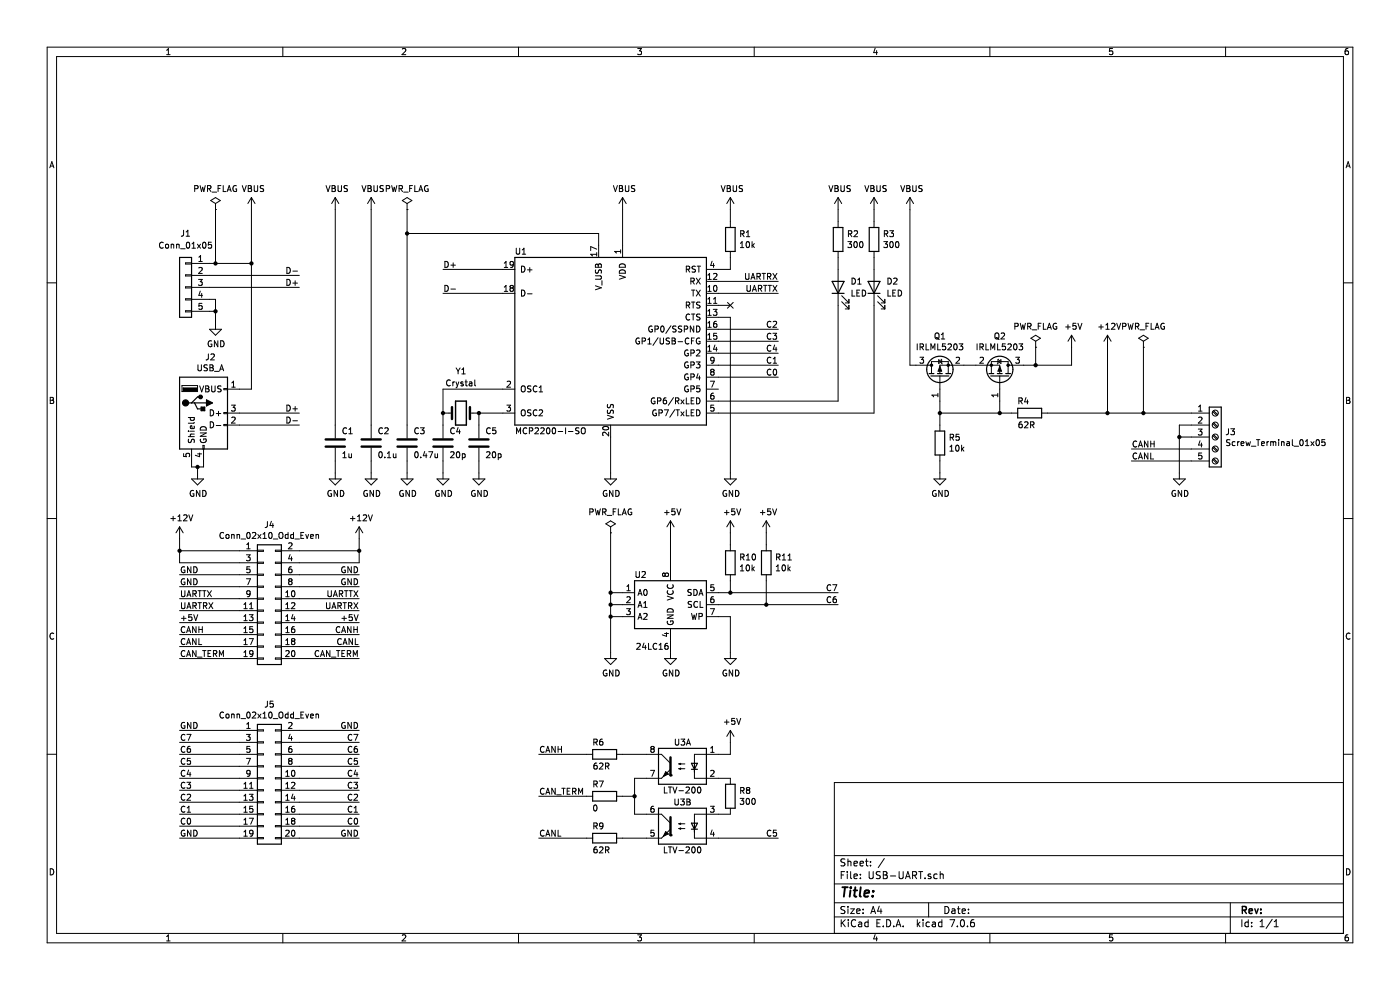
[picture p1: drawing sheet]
EESchema Schematic File Version 4
EELAYER 30 0
EELAYER END
$Descr A4 11693 8268
encoding utf-8
Sheet 1 1
Title ""
Date ""
Rev ""
Comp ""
Comment1 ""
Comment2 ""
Comment3 ""
Comment4 ""
$EndDescr
$Comp
L Interface_USB:MCP2200-I-SO U1
U 1 1
P 5100 2850
F 0 "U1" H 5850 3600 50  0000 C CNN
F 1 "MCP2200-I-SO" H 5600 2100 50  0000 C CNN
F 2 "Package_SO:SOIC-20W_7.5x12.8mm_P1.27mm" H 5100 1700 50  0001 C CNN
F 3 "http://ww1.microchip.com/downloads/en/DeviceDoc/200022228D.pdf" H 5100 1850 50  0001 C CNN
	1    5100 2850
	-1   0    0    -1  
$EndComp
$Comp
L Connector:USB_A J2
U 1 1
P 1700 3450
F 0 "J2" H 1757 3917 50  0000 C CNN
F 1 "USB_A" H 1757 3826 50  0000 C CNN
F 2 "USR:USB_A_Integrated" H 1850 3400 50  0001 C CNN
F 3 " ~" H 1850 3400 50  0001 C CNN
	1    1700 3450
	1    0    0    -1  
$EndComp
$Comp
L Connector_Generic:Conn_02x10_Odd_Even J4
U 1 1
P 2200 5000
F 0 "J4" H 2250 5617 50  0000 C CNN
F 1 "Conn_02x10_Odd_Even" H 2250 5526 50  0000 C CNN
F 2 "Connector_PinSocket_2.54mm:PinSocket_2x10_P2.54mm_Vertical" H 2200 5000 50  0001 C CNN
F 3 "~" H 2200 5000 50  0001 C CNN
	1    2200 5000
	1    0    0    -1  
$EndComp
$Comp
L Connector_Generic:Conn_02x10_Odd_Even J5
U 1 1
P 2200 6500
F 0 "J5" H 2250 7117 50  0000 C CNN
F 1 "Conn_02x10_Odd_Even" H 2250 7026 50  0000 C CNN
F 2 "Connector_PinSocket_2.54mm:PinSocket_2x10_P2.54mm_Vertical" H 2200 6500 50  0001 C CNN
F 3 "~" H 2200 6500 50  0001 C CNN
	1    2200 6500
	1    0    0    -1  
$EndComp
$Comp
L power:GND #PWR018
U 1 1
P 5100 3950
F 0 "#PWR018" H 5100 3700 50  0001 C CNN
F 1 "GND" H 5105 3777 50  0000 C CNN
F 2 "" H 5100 3950 50  0001 C CNN
F 3 "" H 5100 3950 50  0001 C CNN
	1    5100 3950
	1    0    0    -1  
$EndComp
$Comp
L power:+5V #PWR024
U 1 1
P 5600 4450
F 0 "#PWR024" H 5600 4300 50  0001 C CNN
F 1 "+5V" H 5615 4623 50  0000 C CNN
F 2 "" H 5600 4450 50  0001 C CNN
F 3 "" H 5600 4450 50  0001 C CNN
	1    5600 4450
	1    0    0    -1  
$EndComp
$Comp
L power:+12V #PWR011
U 1 1
P 9250 2900
F 0 "#PWR011" H 9250 2750 50  0001 C CNN
F 1 "+12V" H 9265 3073 50  0000 C CNN
F 2 "" H 9250 2900 50  0001 C CNN
F 3 "" H 9250 2900 50  0001 C CNN
	1    9250 2900
	1    0    0    -1  
$EndComp
$Comp
L Memory_EEPROM:24LC16 U2
U 1 1
P 5600 5050
F 0 "U2" H 5350 5300 50  0000 C CNN
F 1 "24LC16" H 5450 4700 50  0000 C CNN
F 2 "Package_SO:SOIC-8_3.9x4.9mm_P1.27mm" H 5600 5050 50  0001 C CNN
F 3 "http://ww1.microchip.com/downloads/en/DeviceDoc/21703d.pdf" H 5600 5050 50  0001 C CNN
	1    5600 5050
	1    0    0    -1  
$EndComp
$Comp
L power:GND #PWR012
U 1 1
P 1650 3950
F 0 "#PWR012" H 1650 3700 50  0001 C CNN
F 1 "GND" H 1655 3777 50  0000 C CNN
F 2 "" H 1650 3950 50  0001 C CNN
F 3 "" H 1650 3950 50  0001 C CNN
	1    1650 3950
	1    0    0    -1  
$EndComp
Wire Wire Line
	1700 3850 1700 3900
Wire Wire Line
	1700 3900 1650 3900
Wire Wire Line
	1600 3900 1600 3850
Wire Wire Line
	1650 3950 1650 3900
Connection ~ 1650 3900
Wire Wire Line
	1650 3900 1600 3900
Wire Wire Line
	5100 3950 5100 3650
Wire Wire Line
	2000 3550 2500 3550
Wire Wire Line
	2000 3450 2500 3450
Wire Wire Line
	2000 3250 2100 3250
$Comp
L Connector_Generic:Conn_01x05 J1
U 1 1
P 1550 2400
F 0 "J1" H 1550 2850 50  0000 C CNN
F 1 "Conn_01x05" H 1550 2750 50  0000 C CNN
F 2 "Connector_PinHeader_2.54mm:PinHeader_1x05_P2.54mm_Vertical" H 1550 2400 50  0001 C CNN
F 3 "~" H 1550 2400 50  0001 C CNN
	1    1550 2400
	-1   0    0    -1  
$EndComp
Wire Wire Line
	2000 6100 1500 6100
Wire Wire Line
	2000 6200 1500 6200
Wire Wire Line
	2000 6300 1500 6300
Wire Wire Line
	2000 6400 1500 6400
Wire Wire Line
	2000 6500 1500 6500
Wire Wire Line
	2000 6600 1500 6600
Wire Wire Line
	2000 6700 1500 6700
Wire Wire Line
	2000 6800 1500 6800
Wire Wire Line
	2000 6900 1500 6900
Wire Wire Line
	2000 7000 1500 7000
Text Label 1500 6100 0    50   ~ 0
GND
Text Label 1500 6200 0    50   ~ 0
C7
Text Label 1500 6300 0    50   ~ 0
C6
Text Label 1500 6400 0    50   ~ 0
C5
Text Label 1500 6500 0    50   ~ 0
C4
Text Label 1500 6600 0    50   ~ 0
C3
Text Label 1500 6700 0    50   ~ 0
C2
Text Label 1500 6800 0    50   ~ 0
C1
Text Label 1500 6900 0    50   ~ 0
C0
Text Label 1500 7000 0    50   ~ 0
GND
Wire Wire Line
	2500 6100 3000 6100
Wire Wire Line
	2500 6200 3000 6200
Wire Wire Line
	2500 6300 3000 6300
Wire Wire Line
	2500 6400 3000 6400
Wire Wire Line
	2500 6500 3000 6500
Wire Wire Line
	2500 6600 3000 6600
Wire Wire Line
	2500 6700 3000 6700
Wire Wire Line
	2500 6800 3000 6800
Wire Wire Line
	2500 6900 3000 6900
Wire Wire Line
	2500 7000 3000 7000
Text Label 3000 6100 2    50   ~ 0
GND
Text Label 3000 6200 2    50   ~ 0
C7
Text Label 3000 6300 2    50   ~ 0
C6
Text Label 3000 6400 2    50   ~ 0
C5
Text Label 3000 6500 2    50   ~ 0
C4
Text Label 3000 6600 2    50   ~ 0
C3
Text Label 3000 6700 2    50   ~ 0
C2
Text Label 3000 6800 2    50   ~ 0
C1
Text Label 3000 6900 2    50   ~ 0
C0
Text Label 3000 7000 2    50   ~ 0
GND
Wire Wire Line
	2000 4600 1500 4600
Wire Wire Line
	2000 4700 1500 4700
Wire Wire Line
	2000 4800 1500 4800
Wire Wire Line
	2000 4900 1500 4900
Wire Wire Line
	2000 5000 1500 5000
Wire Wire Line
	2000 5100 1500 5100
Wire Wire Line
	2000 5200 1500 5200
Wire Wire Line
	2000 5300 1500 5300
Wire Wire Line
	2000 5400 1500 5400
Wire Wire Line
	2000 5500 1500 5500
Text Label 1500 4800 0    50   ~ 0
GND
Text Label 1500 5000 0    50   ~ 0
UARTTX
Text Label 1500 5100 0    50   ~ 0
UARTRX
Text Label 1500 5200 0    50   ~ 0
+5V
Text Label 1500 5300 0    50   ~ 0
CANH
Text Label 1500 5400 0    50   ~ 0
CANL
Text Label 1500 5500 0    50   ~ 0
CAN_TERM
Wire Wire Line
	1500 4700 1500 4600
Connection ~ 1500 4600
Wire Wire Line
	1500 4600 1500 4500
Text Label 1500 4900 0    50   ~ 0
GND
Wire Wire Line
	6000 4950 6100 4950
Wire Wire Line
	6000 5050 6400 5050
Text Label 7000 4950 2    50   ~ 0
C7
Text Label 7000 5050 2    50   ~ 0
C6
Wire Wire Line
	2500 4600 3000 4600
Wire Wire Line
	2500 4700 3000 4700
Wire Wire Line
	2500 4800 3000 4800
Wire Wire Line
	2500 4900 3000 4900
Wire Wire Line
	2500 5000 3000 5000
Wire Wire Line
	2500 5100 3000 5100
Wire Wire Line
	2500 5200 3000 5200
Wire Wire Line
	2500 5300 3000 5300
Wire Wire Line
	2500 5400 3000 5400
Wire Wire Line
	2500 5500 3000 5500
Text Label 3000 4800 2    50   ~ 0
GND
Text Label 3000 5000 2    50   ~ 0
UARTTX
Text Label 3000 5100 2    50   ~ 0
UARTRX
Text Label 3000 5200 2    50   ~ 0
+5V
Text Label 3000 5300 2    50   ~ 0
CANH
Text Label 3000 5400 2    50   ~ 0
CANL
Text Label 3000 5500 2    50   ~ 0
CAN_TERM
Wire Wire Line
	3000 4700 3000 4600
Connection ~ 3000 4600
Wire Wire Line
	3000 4600 3000 4500
Text Label 3000 4900 2    50   ~ 0
GND
$Comp
L power:GND #PWR026
U 1 1
P 5600 5450
F 0 "#PWR026" H 5600 5200 50  0001 C CNN
F 1 "GND" H 5605 5277 50  0000 C CNN
F 2 "" H 5600 5450 50  0001 C CNN
F 3 "" H 5600 5450 50  0001 C CNN
	1    5600 5450
	1    0    0    -1  
$EndComp
Wire Wire Line
	5600 5350 5600 5450
Wire Wire Line
	5200 4950 5100 4950
Wire Wire Line
	5100 4950 5100 5050
Wire Wire Line
	5100 5050 5200 5050
Connection ~ 5100 5050
Wire Wire Line
	5100 5050 5100 5150
Wire Wire Line
	5200 5150 5100 5150
Connection ~ 5100 5150
Wire Wire Line
	5100 5150 5100 5450
$Comp
L power:GND #PWR025
U 1 1
P 5100 5450
F 0 "#PWR025" H 5100 5200 50  0001 C CNN
F 1 "GND" H 5105 5277 50  0000 C CNN
F 2 "" H 5100 5450 50  0001 C CNN
F 3 "" H 5100 5450 50  0001 C CNN
	1    5100 5450
	1    0    0    -1  
$EndComp
$Comp
L power:GND #PWR027
U 1 1
P 6100 5450
F 0 "#PWR027" H 6100 5200 50  0001 C CNN
F 1 "GND" H 6105 5277 50  0000 C CNN
F 2 "" H 6100 5450 50  0001 C CNN
F 3 "" H 6100 5450 50  0001 C CNN
	1    6100 5450
	1    0    0    -1  
$EndComp
Wire Wire Line
	6100 5450 6100 5150
Wire Wire Line
	6100 5150 6000 5150
Wire Wire Line
	5600 4450 5600 4750
Wire Wire Line
	6000 2350 6500 2350
Text Label 6500 2350 2    50   ~ 0
UARTRX
Wire Wire Line
	6000 2450 6500 2450
Text Label 6500 2450 2    50   ~ 0
UARTTX
Wire Wire Line
	6000 2750 6500 2750
Text Label 6500 3150 2    50   ~ 0
C0
Wire Wire Line
	6000 2850 6500 2850
Text Label 6500 3050 2    50   ~ 0
C1
Wire Wire Line
	6000 2950 6500 2950
Text Label 6500 2750 2    50   ~ 0
C2
Wire Wire Line
	6000 3150 6500 3150
Wire Wire Line
	6000 3050 6500 3050
Text Label 6500 2950 2    50   ~ 0
C4
Text Label 6500 2850 2    50   ~ 0
C3
Wire Wire Line
	1750 2600 1800 2600
Wire Wire Line
	1750 2500 1800 2500
Wire Wire Line
	1750 2400 2500 2400
Wire Wire Line
	1750 2300 2500 2300
Wire Wire Line
	1750 2200 1800 2200
Wire Wire Line
	1800 2500 1800 2600
Connection ~ 1800 2600
Wire Wire Line
	1800 2600 1800 2700
$Comp
L power:GND #PWR09
U 1 1
P 1800 2700
F 0 "#PWR09" H 1800 2450 50  0001 C CNN
F 1 "GND" H 1805 2527 50  0000 C CNN
F 2 "" H 1800 2700 50  0001 C CNN
F 3 "" H 1800 2700 50  0001 C CNN
	1    1800 2700
	1    0    0    -1  
$EndComp
$Comp
L Device:R R6
U 1 1
P 5050 6300
F 0 "R6" V 5150 6300 50  0000 L CNN
F 1 "62R" V 4950 6250 50  0000 L CNN
F 2 "Resistor_SMD:R_0603_1608Metric" V 4980 6300 50  0001 C CNN
F 3 "~" H 5050 6300 50  0001 C CNN
	1    5050 6300
	0    -1   -1   0   
$EndComp
$Comp
L Device:C C5
U 1 1
P 4000 3700
F 0 "C5" H 4050 3800 50  0000 L CNN
F 1 "20p" H 4050 3600 50  0000 L CNN
F 2 "Capacitor_SMD:C_0603_1608Metric" H 4038 3550 50  0001 C CNN
F 3 "~" H 4000 3700 50  0001 C CNN
	1    4000 3700
	1    0    0    -1  
$EndComp
$Comp
L Device:C C2
U 1 1
P 3100 3700
F 0 "C2" H 3150 3800 50  0000 L CNN
F 1 "0.1u" H 3150 3600 50  0000 L CNN
F 2 "Capacitor_SMD:C_0603_1608Metric" H 3138 3550 50  0001 C CNN
F 3 "~" H 3100 3700 50  0001 C CNN
	1    3100 3700
	1    0    0    -1  
$EndComp
$Comp
L Device:C C4
U 1 1
P 3700 3700
F 0 "C4" H 3750 3800 50  0000 L CNN
F 1 "20p" H 3750 3600 50  0000 L CNN
F 2 "Capacitor_SMD:C_0603_1608Metric" H 3738 3550 50  0001 C CNN
F 3 "~" H 3700 3700 50  0001 C CNN
	1    3700 3700
	1    0    0    -1  
$EndComp
Wire Wire Line
	3700 2450 4200 2450
Wire Wire Line
	3700 2250 4200 2250
Wire Wire Line
	2100 1750 2100 2200
Connection ~ 2100 2200
Wire Wire Line
	2100 2200 2100 3250
Wire Wire Line
	5000 2050 5000 1950
Wire Wire Line
	5200 2050 5200 1750
Wire Wire Line
	5300 6650 5200 6650
Wire Wire Line
	4900 6300 4500 6300
Wire Wire Line
	4900 7000 4500 7000
Wire Wire Line
	5400 6500 5300 6500
Wire Wire Line
	5300 6800 5400 6800
Wire Wire Line
	5400 6300 5200 6300
Wire Wire Line
	5400 7000 5200 7000
Wire Wire Line
	6000 6300 6100 6300
Wire Wire Line
	6000 7000 6500 7000
Wire Wire Line
	6000 6500 6100 6500
Wire Wire Line
	6100 6800 6000 6800
$Comp
L Device:R R9
U 1 1
P 5050 7000
F 0 "R9" V 5150 7000 50  0000 L CNN
F 1 "62R" V 4950 6950 50  0000 L CNN
F 2 "Resistor_SMD:R_0603_1608Metric" V 4980 7000 50  0001 C CNN
F 3 "~" H 5050 7000 50  0001 C CNN
	1    5050 7000
	0    -1   -1   0   
$EndComp
$Comp
L Device:R R7
U 1 1
P 5050 6650
F 0 "R7" V 5150 6650 50  0000 L CNN
F 1 "0" V 4950 6700 50  0000 L CNN
F 2 "Resistor_SMD:R_0603_1608Metric" V 4980 6650 50  0001 C CNN
F 3 "~" H 5050 6650 50  0001 C CNN
	1    5050 6650
	0    -1   -1   0   
$EndComp
Wire Wire Line
	4900 6650 4500 6650
Connection ~ 5300 6650
Wire Wire Line
	5300 6650 5300 6800
Wire Wire Line
	5300 6500 5300 6650
$Comp
L Device:R R8
U 1 1
P 6100 6650
F 0 "R8" H 6170 6696 50  0000 L CNN
F 1 "300" H 6170 6605 50  0000 L CNN
F 2 "Resistor_SMD:R_0603_1608Metric" V 6030 6650 50  0001 C CNN
F 3 "~" H 6100 6650 50  0001 C CNN
	1    6100 6650
	1    0    0    -1  
$EndComp
Text Label 6500 7000 2    50   ~ 0
C5
Text Label 4500 6300 0    50   ~ 0
CANH
Text Label 4500 7000 0    50   ~ 0
CANL
Text Label 4500 6650 0    50   ~ 0
CAN_TERM
$Comp
L Isolator1:LTV-200 U3
U 1 1
P 5700 6400
F 0 "U3" H 5700 6600 50  0000 C CNN
F 1 "LTV-200" H 5700 6200 50  0000 C CNN
F 2 "Package_SO:SOIC-8_3.9x4.9mm_P1.27mm" H 5700 6100 50  0001 C CNN
F 3 "" H 4900 6950 50  0001 C CNN
	1    5700 6400
	-1   0    0    -1  
$EndComp
$Comp
L Isolator1:LTV-200 U3
U 2 1
P 5700 6900
F 0 "U3" H 5700 7100 50  0000 C CNN
F 1 "LTV-200" H 5700 6700 50  0000 C CNN
F 2 "Package_SO:SOIC-8_3.9x4.9mm_P1.27mm" H 5700 6600 50  0001 C CNN
F 3 "" H 4900 7450 50  0001 C CNN
	2    5700 6900
	-1   0    0    -1  
$EndComp
$Comp
L Connector:Screw_Terminal_01x05 J3
U 1 1
P 10150 3650
F 0 "J3" H 10230 3692 50  0000 L CNN
F 1 "Screw_Terminal_01x05" H 10230 3601 50  0000 L CNN
F 2 "TerminalBlock:TerminalBlock_bornier-5_P5.08mm" H 10150 3650 50  0001 C CNN
F 3 "~" H 10150 3650 50  0001 C CNN
	1    10150 3650
	1    0    0    -1  
$EndComp
$Comp
L Device:Crystal Y1
U 1 1
P 3850 3450
F 0 "Y1" H 3850 3800 50  0000 C CNN
F 1 "Crystal" H 3850 3700 50  0000 C CNN
F 2 "Crystal:Crystal_HC49-U_Vertical" H 3850 3450 50  0001 C CNN
F 3 "~" H 3850 3450 50  0001 C CNN
	1    3850 3450
	1    0    0    -1  
$EndComp
Wire Wire Line
	4000 3550 4000 3450
Connection ~ 4000 3450
Wire Wire Line
	3700 3250 3700 3450
Connection ~ 3700 3450
Wire Wire Line
	3700 3450 3700 3550
$Comp
L power:GND #PWR017
U 1 1
P 4000 3950
F 0 "#PWR017" H 4000 3700 50  0001 C CNN
F 1 "GND" H 4005 3777 50  0000 C CNN
F 2 "" H 4000 3950 50  0001 C CNN
F 3 "" H 4000 3950 50  0001 C CNN
	1    4000 3950
	1    0    0    -1  
$EndComp
$Comp
L power:GND #PWR016
U 1 1
P 3700 3950
F 0 "#PWR016" H 3700 3700 50  0001 C CNN
F 1 "GND" H 3705 3777 50  0000 C CNN
F 2 "" H 3700 3950 50  0001 C CNN
F 3 "" H 3700 3950 50  0001 C CNN
	1    3700 3950
	1    0    0    -1  
$EndComp
Wire Wire Line
	4000 3950 4000 3850
Wire Wire Line
	3700 3950 3700 3850
Wire Wire Line
	9950 3750 9450 3750
Text Label 9450 3750 0    50   ~ 0
CANH
Wire Wire Line
	9950 3850 9450 3850
Text Label 9450 3850 0    50   ~ 0
CANL
Wire Wire Line
	9950 3550 9850 3550
Wire Wire Line
	9850 3550 9850 3650
Wire Wire Line
	9950 3650 9850 3650
$Comp
L power:GND #PWR021
U 1 1
P 9850 3950
F 0 "#PWR021" H 9850 3700 50  0001 C CNN
F 1 "GND" H 9855 3777 50  0000 C CNN
F 2 "" H 9850 3950 50  0001 C CNN
F 3 "" H 9850 3950 50  0001 C CNN
	1    9850 3950
	1    0    0    -1  
$EndComp
$Comp
L Transistor_FET:IRLML5203 Q1
U 1 1
P 7850 3150
F 0 "Q1" V 8192 3150 50  0000 C CNN
F 1 "IRLML5203" V 8101 3150 50  0000 C CNN
F 2 "Package_TO_SOT_SMD:SOT-23" H 8050 3075 50  0001 L CIN
F 3 "https://www.infineon.com/dgdl/irlml5203pbf.pdf?fileId=5546d462533600a40153566868da261d" H 7850 3150 50  0001 L CNN
	1    7850 3150
	0    -1   -1   0   
$EndComp
$Comp
L Transistor_FET:IRLML5203 Q2
U 1 1
P 8350 3150
F 0 "Q2" V 8692 3150 50  0000 C CNN
F 1 "IRLML5203" V 8601 3150 50  0000 C CNN
F 2 "Package_TO_SOT_SMD:SOT-23" H 8550 3075 50  0001 L CIN
F 3 "https://www.infineon.com/dgdl/irlml5203pbf.pdf?fileId=5546d462533600a40153566868da261d" H 8350 3150 50  0001 L CNN
	1    8350 3150
	0    1    -1   0   
$EndComp
Wire Wire Line
	8050 3050 8150 3050
Wire Wire Line
	7850 3350 7850 3450
Wire Wire Line
	7850 3450 8350 3450
Wire Wire Line
	8350 3450 8350 3350
$Comp
L Device:R R5
U 1 1
P 7850 3700
F 0 "R5" H 7920 3746 50  0000 L CNN
F 1 "10k" H 7920 3655 50  0000 L CNN
F 2 "Resistor_SMD:R_0603_1608Metric" V 7780 3700 50  0001 C CNN
F 3 "~" H 7850 3700 50  0001 C CNN
	1    7850 3700
	1    0    0    -1  
$EndComp
Wire Wire Line
	7850 3550 7850 3450
Connection ~ 7850 3450
$Comp
L power:GND #PWR020
U 1 1
P 7850 3950
F 0 "#PWR020" H 7850 3700 50  0001 C CNN
F 1 "GND" H 7855 3777 50  0000 C CNN
F 2 "" H 7850 3950 50  0001 C CNN
F 3 "" H 7850 3950 50  0001 C CNN
	1    7850 3950
	1    0    0    -1  
$EndComp
Wire Wire Line
	7850 3850 7850 3950
$Comp
L Device:R R4
U 1 1
P 8600 3450
F 0 "R4" V 8700 3450 50  0000 L CNN
F 1 "62R" V 8500 3400 50  0000 L CNN
F 2 "Resistor_SMD:R_0603_1608Metric" V 8530 3450 50  0001 C CNN
F 3 "~" H 8600 3450 50  0001 C CNN
	1    8600 3450
	0    -1   -1   0   
$EndComp
Wire Wire Line
	8450 3450 8350 3450
Connection ~ 8350 3450
Wire Wire Line
	8750 3450 9250 3450
Wire Wire Line
	9550 3450 9550 2900
Wire Wire Line
	9550 3450 9950 3450
Wire Wire Line
	8550 3050 8650 3050
Wire Wire Line
	8650 3050 8650 2900
Wire Wire Line
	7650 3050 7600 3050
Wire Wire Line
	7600 3050 7600 1750
$Comp
L power:+5V #PWR010
U 1 1
P 8950 2900
F 0 "#PWR010" H 8950 2750 50  0001 C CNN
F 1 "+5V" H 8965 3073 50  0000 C CNN
F 2 "" H 8950 2900 50  0001 C CNN
F 3 "" H 8950 2900 50  0001 C CNN
	1    8950 2900
	1    0    0    -1  
$EndComp
$Comp
L power:+12V #PWR022
U 1 1
P 1500 4500
F 0 "#PWR022" H 1500 4350 50  0001 C CNN
F 1 "+12V" H 1515 4673 50  0000 C CNN
F 2 "" H 1500 4500 50  0001 C CNN
F 3 "" H 1500 4500 50  0001 C CNN
	1    1500 4500
	1    0    0    -1  
$EndComp
$Comp
L power:+12V #PWR023
U 1 1
P 3000 4500
F 0 "#PWR023" H 3000 4350 50  0001 C CNN
F 1 "+12V" H 3015 4673 50  0000 C CNN
F 2 "" H 3000 4500 50  0001 C CNN
F 3 "" H 3000 4500 50  0001 C CNN
	1    3000 4500
	1    0    0    -1  
$EndComp
Text Label 2500 2400 2    50   ~ 0
D+
Text Label 3700 2250 0    50   ~ 0
D+
Text Label 2500 3450 2    50   ~ 0
D+
Text Label 3700 2450 0    50   ~ 0
D-
Text Label 2500 2300 2    50   ~ 0
D-
Text Label 2500 3550 2    50   ~ 0
D-
$Comp
L Device:C C1
U 1 1
P 2800 3700
F 0 "C1" H 2850 3800 50  0000 L CNN
F 1 "1u" H 2850 3600 50  0000 L CNN
F 2 "Capacitor_SMD:C_0603_1608Metric" H 2838 3550 50  0001 C CNN
F 3 "~" H 2800 3700 50  0001 C CNN
	1    2800 3700
	1    0    0    -1  
$EndComp
$Comp
L power:VBUS #PWR01
U 1 1
P 2100 1750
F 0 "#PWR01" H 2100 1600 50  0001 C CNN
F 1 "VBUS" H 2115 1923 50  0000 C CNN
F 2 "" H 2100 1750 50  0001 C CNN
F 3 "" H 2100 1750 50  0001 C CNN
	1    2100 1750
	1    0    0    -1  
$EndComp
$Comp
L power:VBUS #PWR04
U 1 1
P 5200 1750
F 0 "#PWR04" H 5200 1600 50  0001 C CNN
F 1 "VBUS" H 5215 1923 50  0000 C CNN
F 2 "" H 5200 1750 50  0001 C CNN
F 3 "" H 5200 1750 50  0001 C CNN
	1    5200 1750
	1    0    0    -1  
$EndComp
$Comp
L power:GND #PWR014
U 1 1
P 3100 3950
F 0 "#PWR014" H 3100 3700 50  0001 C CNN
F 1 "GND" H 3105 3777 50  0000 C CNN
F 2 "" H 3100 3950 50  0001 C CNN
F 3 "" H 3100 3950 50  0001 C CNN
	1    3100 3950
	1    0    0    -1  
$EndComp
$Comp
L power:GND #PWR013
U 1 1
P 2800 3950
F 0 "#PWR013" H 2800 3700 50  0001 C CNN
F 1 "GND" H 2805 3777 50  0000 C CNN
F 2 "" H 2800 3950 50  0001 C CNN
F 3 "" H 2800 3950 50  0001 C CNN
	1    2800 3950
	1    0    0    -1  
$EndComp
Wire Wire Line
	3100 3950 3100 3850
Wire Wire Line
	2800 3950 2800 3850
$Comp
L Device:R R1
U 1 1
P 6100 2000
F 0 "R1" H 6170 2046 50  0000 L CNN
F 1 "10k" H 6170 1955 50  0000 L CNN
F 2 "Resistor_SMD:R_0603_1608Metric" V 6030 2000 50  0001 C CNN
F 3 "~" H 6100 2000 50  0001 C CNN
	1    6100 2000
	1    0    0    -1  
$EndComp
Wire Wire Line
	6000 2250 6100 2250
Wire Wire Line
	6100 2250 6100 2150
$Comp
L power:VBUS #PWR05
U 1 1
P 6100 1750
F 0 "#PWR05" H 6100 1600 50  0001 C CNN
F 1 "VBUS" H 6115 1923 50  0000 C CNN
F 2 "" H 6100 1750 50  0001 C CNN
F 3 "" H 6100 1750 50  0001 C CNN
	1    6100 1750
	1    0    0    -1  
$EndComp
Wire Wire Line
	6100 1850 6100 1750
$Comp
L power:GND #PWR019
U 1 1
P 6100 3950
F 0 "#PWR019" H 6100 3700 50  0001 C CNN
F 1 "GND" H 6105 3777 50  0000 C CNN
F 2 "" H 6100 3950 50  0001 C CNN
F 3 "" H 6100 3950 50  0001 C CNN
	1    6100 3950
	1    0    0    -1  
$EndComp
Wire Wire Line
	6100 2650 6000 2650
Wire Wire Line
	6100 2650 6100 3950
Wire Wire Line
	4200 3250 3700 3250
Wire Wire Line
	4200 3450 4000 3450
$Comp
L Device:C C3
U 1 1
P 3400 3700
F 0 "C3" H 3450 3800 50  0000 L CNN
F 1 "0.47u" H 3450 3600 50  0000 L CNN
F 2 "Capacitor_SMD:C_0603_1608Metric" H 3438 3550 50  0001 C CNN
F 3 "~" H 3400 3700 50  0001 C CNN
	1    3400 3700
	1    0    0    -1  
$EndComp
$Comp
L power:GND #PWR015
U 1 1
P 3400 3950
F 0 "#PWR015" H 3400 3700 50  0001 C CNN
F 1 "GND" H 3405 3777 50  0000 C CNN
F 2 "" H 3400 3950 50  0001 C CNN
F 3 "" H 3400 3950 50  0001 C CNN
	1    3400 3950
	1    0    0    -1  
$EndComp
Wire Wire Line
	3400 3950 3400 3850
Wire Wire Line
	3400 1950 3400 3550
Wire Wire Line
	3400 1950 5000 1950
Wire Wire Line
	3100 3550 3100 1750
Wire Wire Line
	2800 3550 2800 1750
$Comp
L power:VBUS #PWR02
U 1 1
P 2800 1750
F 0 "#PWR02" H 2800 1600 50  0001 C CNN
F 1 "VBUS" H 2815 1923 50  0000 C CNN
F 2 "" H 2800 1750 50  0001 C CNN
F 3 "" H 2800 1750 50  0001 C CNN
	1    2800 1750
	1    0    0    -1  
$EndComp
$Comp
L power:VBUS #PWR03
U 1 1
P 3100 1750
F 0 "#PWR03" H 3100 1600 50  0001 C CNN
F 1 "VBUS" H 3115 1923 50  0000 C CNN
F 2 "" H 3100 1750 50  0001 C CNN
F 3 "" H 3100 1750 50  0001 C CNN
	1    3100 1750
	1    0    0    -1  
$EndComp
$Comp
L power:VBUS #PWR08
U 1 1
P 7600 1750
F 0 "#PWR08" H 7600 1600 50  0001 C CNN
F 1 "VBUS" H 7615 1923 50  0000 C CNN
F 2 "" H 7600 1750 50  0001 C CNN
F 3 "" H 7600 1750 50  0001 C CNN
	1    7600 1750
	1    0    0    -1  
$EndComp
$Comp
L power:PWR_FLAG #FLG0101
U 1 1
P 9550 2900
F 0 "#FLG0101" H 9550 2975 50  0001 C CNN
F 1 "PWR_FLAG" H 9550 3073 50  0000 C CNN
F 2 "" H 9550 2900 50  0001 C CNN
F 3 "~" H 9550 2900 50  0001 C CNN
	1    9550 2900
	1    0    0    -1  
$EndComp
$Comp
L power:PWR_FLAG #FLG0102
U 1 1
P 8650 2900
F 0 "#FLG0102" H 8650 2975 50  0001 C CNN
F 1 "PWR_FLAG" H 8650 3073 50  0000 C CNN
F 2 "" H 8650 2900 50  0001 C CNN
F 3 "~" H 8650 2900 50  0001 C CNN
	1    8650 2900
	1    0    0    -1  
$EndComp
$Comp
L power:PWR_FLAG #FLG0103
U 1 1
P 1800 1750
F 0 "#FLG0103" H 1800 1825 50  0001 C CNN
F 1 "PWR_FLAG" H 1800 1923 50  0000 C CNN
F 2 "" H 1800 1750 50  0001 C CNN
F 3 "~" H 1800 1750 50  0001 C CNN
	1    1800 1750
	1    0    0    -1  
$EndComp
Wire Wire Line
	1800 1750 1800 2200
Connection ~ 1800 2200
Wire Wire Line
	1800 2200 2100 2200
Connection ~ 9550 3450
Wire Wire Line
	9250 2900 9250 3450
Connection ~ 9250 3450
Wire Wire Line
	9250 3450 9550 3450
Wire Wire Line
	8950 2900 8950 3050
Wire Wire Line
	8950 3050 8650 3050
Connection ~ 8650 3050
$Comp
L power:PWR_FLAG #FLG0104
U 1 1
P 3400 1750
F 0 "#FLG0104" H 3400 1825 50  0001 C CNN
F 1 "PWR_FLAG" H 3400 1923 50  0000 C CNN
F 2 "" H 3400 1750 50  0001 C CNN
F 3 "~" H 3400 1750 50  0001 C CNN
	1    3400 1750
	1    0    0    -1  
$EndComp
Wire Wire Line
	3400 1750 3400 1950
Connection ~ 3400 1950
Wire Wire Line
	6000 2550 6100 2550
NoConn ~ 6100 2550
Wire Wire Line
	5100 4950 5100 4450
$Comp
L power:PWR_FLAG #FLG0105
U 1 1
P 5100 4450
F 0 "#FLG0105" H 5100 4525 50  0001 C CNN
F 1 "PWR_FLAG" H 5100 4623 50  0000 C CNN
F 2 "" H 5100 4450 50  0001 C CNN
F 3 "~" H 5100 4450 50  0001 C CNN
	1    5100 4450
	1    0    0    -1  
$EndComp
Connection ~ 5100 4950
$Comp
L power:+5V #PWR0101
U 1 1
P 6100 6200
F 0 "#PWR0101" H 6100 6050 50  0001 C CNN
F 1 "+5V" H 6115 6373 50  0000 C CNN
F 2 "" H 6100 6200 50  0001 C CNN
F 3 "" H 6100 6200 50  0001 C CNN
	1    6100 6200
	1    0    0    -1  
$EndComp
Wire Wire Line
	6100 6300 6100 6200
Connection ~ 9850 3650
Wire Wire Line
	9850 3650 9850 3950
$Comp
L Device:R R2
U 1 1
P 7000 2000
F 0 "R2" H 7070 2046 50  0000 L CNN
F 1 "300" H 7070 1955 50  0000 L CNN
F 2 "Resistor_SMD:R_0603_1608Metric" V 6930 2000 50  0001 C CNN
F 3 "~" H 7000 2000 50  0001 C CNN
	1    7000 2000
	1    0    0    -1  
$EndComp
$Comp
L Device:R R3
U 1 1
P 7300 2000
F 0 "R3" H 7370 2046 50  0000 L CNN
F 1 "300" H 7370 1955 50  0000 L CNN
F 2 "Resistor_SMD:R_0603_1608Metric" V 7230 2000 50  0001 C CNN
F 3 "~" H 7300 2000 50  0001 C CNN
	1    7300 2000
	1    0    0    -1  
$EndComp
$Comp
L power:VBUS #PWR06
U 1 1
P 7000 1750
F 0 "#PWR06" H 7000 1600 50  0001 C CNN
F 1 "VBUS" H 7015 1923 50  0000 C CNN
F 2 "" H 7000 1750 50  0001 C CNN
F 3 "" H 7000 1750 50  0001 C CNN
	1    7000 1750
	1    0    0    -1  
$EndComp
Wire Wire Line
	7000 1850 7000 1750
$Comp
L power:VBUS #PWR07
U 1 1
P 7300 1750
F 0 "#PWR07" H 7300 1600 50  0001 C CNN
F 1 "VBUS" H 7315 1923 50  0000 C CNN
F 2 "" H 7300 1750 50  0001 C CNN
F 3 "" H 7300 1750 50  0001 C CNN
	1    7300 1750
	1    0    0    -1  
$EndComp
Wire Wire Line
	7300 1850 7300 1750
$Comp
L Device:LED D1
U 1 1
P 7000 2400
F 0 "D1" V 7050 2300 50  0000 R CNN
F 1 "LED" V 6950 2300 50  0000 R CNN
F 2 "LED_SMD:LED_0603_1608Metric" H 7000 2400 50  0001 C CNN
F 3 "~" H 7000 2400 50  0001 C CNN
	1    7000 2400
	0    -1   -1   0   
$EndComp
$Comp
L Device:LED D2
U 1 1
P 7300 2400
F 0 "D2" V 7350 2300 50  0000 R CNN
F 1 "LED" V 7250 2300 50  0000 R CNN
F 2 "LED_SMD:LED_0603_1608Metric" H 7300 2400 50  0001 C CNN
F 3 "~" H 7300 2400 50  0001 C CNN
	1    7300 2400
	0    -1   -1   0   
$EndComp
Wire Wire Line
	7000 2150 7000 2250
Wire Wire Line
	7300 2150 7300 2250
Wire Wire Line
	7000 2550 7000 3350
Wire Wire Line
	6000 3350 7000 3350
Wire Wire Line
	7300 3450 7300 2550
Wire Wire Line
	6000 3450 7300 3450
$Comp
L Device:R R10
U 1 1
P 6100 4700
F 0 "R10" H 6170 4746 50  0000 L CNN
F 1 "10k" H 6170 4655 50  0000 L CNN
F 2 "Resistor_SMD:R_0603_1608Metric" V 6030 4700 50  0001 C CNN
F 3 "~" H 6100 4700 50  0001 C CNN
	1    6100 4700
	1    0    0    -1  
$EndComp
$Comp
L Device:R R11
U 1 1
P 6400 4700
F 0 "R11" H 6470 4746 50  0000 L CNN
F 1 "10k" H 6470 4655 50  0000 L CNN
F 2 "Resistor_SMD:R_0603_1608Metric" V 6330 4700 50  0001 C CNN
F 3 "~" H 6400 4700 50  0001 C CNN
	1    6400 4700
	1    0    0    -1  
$EndComp
Wire Wire Line
	6100 4850 6100 4950
Connection ~ 6100 4950
Wire Wire Line
	6100 4950 7000 4950
Wire Wire Line
	6400 4850 6400 5050
Connection ~ 6400 5050
Wire Wire Line
	6400 5050 7000 5050
Wire Wire Line
	6100 4550 6100 4450
Wire Wire Line
	6400 4550 6400 4450
$Comp
L power:+5V #PWR028
U 1 1
P 6100 4450
F 0 "#PWR028" H 6100 4300 50  0001 C CNN
F 1 "+5V" H 6115 4623 50  0000 C CNN
F 2 "" H 6100 4450 50  0001 C CNN
F 3 "" H 6100 4450 50  0001 C CNN
	1    6100 4450
	1    0    0    -1  
$EndComp
$Comp
L power:+5V #PWR029
U 1 1
P 6400 4450
F 0 "#PWR029" H 6400 4300 50  0001 C CNN
F 1 "+5V" H 6415 4623 50  0000 C CNN
F 2 "" H 6400 4450 50  0001 C CNN
F 3 "" H 6400 4450 50  0001 C CNN
	1    6400 4450
	1    0    0    -1  
$EndComp
$EndSCHEMATC
